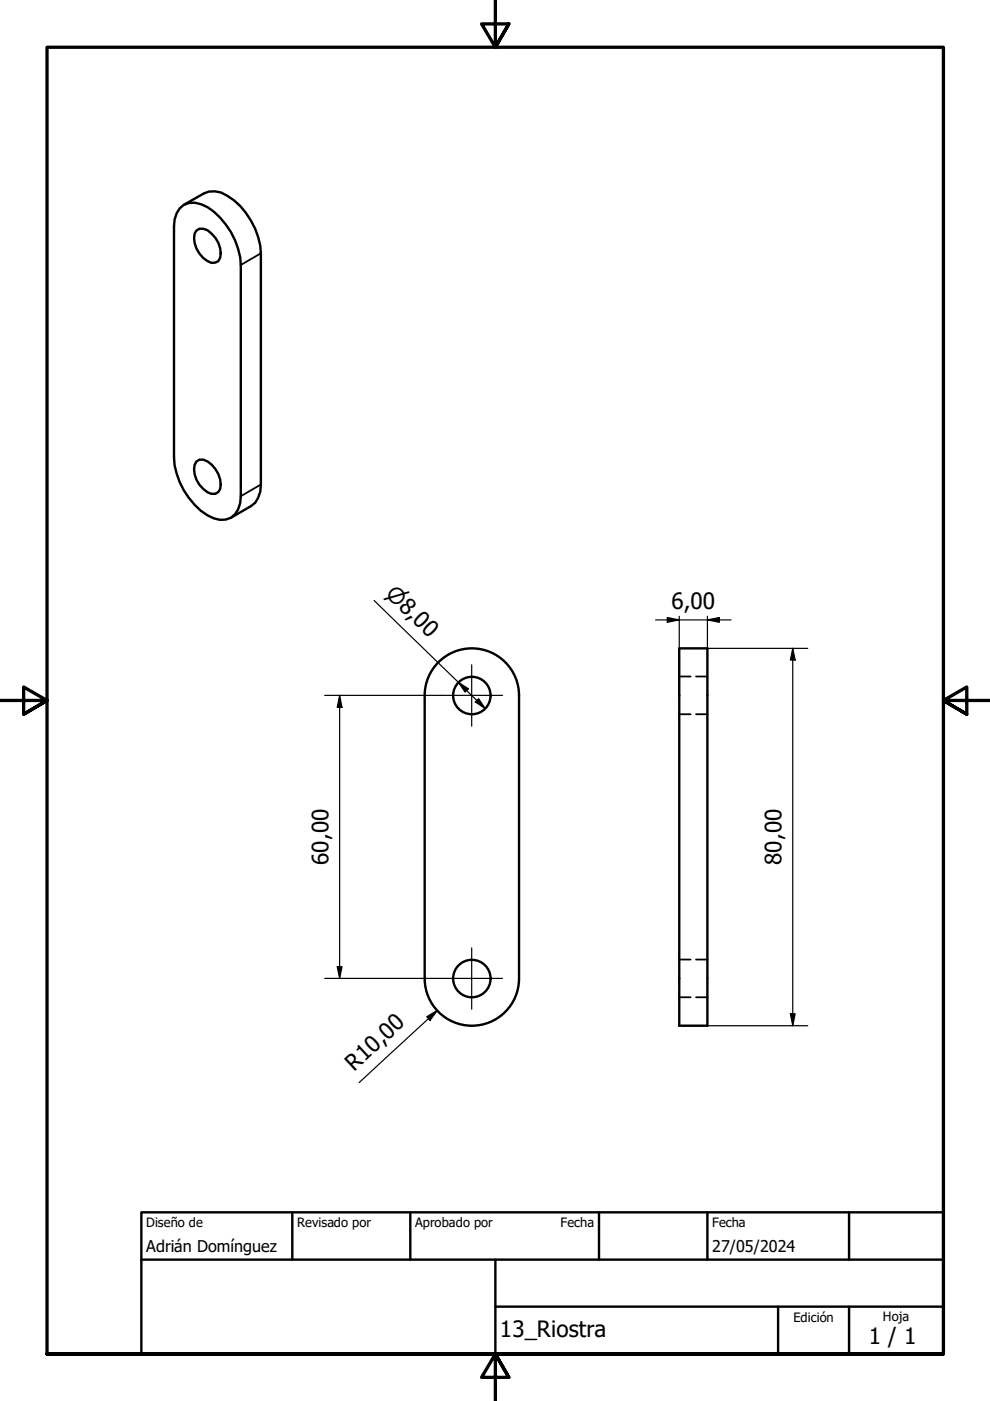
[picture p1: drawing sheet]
<svg xmlns="http://www.w3.org/2000/svg" width="210mm" height="297mm" viewBox="0 0 210 297" stroke-linecap="round" stroke-linejoin="round" font-family="sans-serif">
<!-- layer: Visible (ISO) -->
<g fill="none" stroke="#000" stroke-width=".51">
<path d="M38.1 44.2a3.9 3.9 0 0 1 4.5-.9 14.6 14.6 0 0 1 7.9 9.5l.4 1.7 .2 1.7v49a5.2 5.2 0 0 1-2.1 4.6 4.9 4.9 0 0 1-5-.5 15.7 15.7 0 0 1-7.1-12.3v-49l.1-1.5 .5-1.3zM39 43.4l4.2-2.4a4.9 4.9 0 0 1 5 .5 15.7 15.7 0 0 1 7.1 12.2v49a5.2 5.2 0 0 1-2.1 4.6l-4.2 2.5M41.7 48.9a2.28 2.28 0 0 1 3.1 .6 5.5 5.5 0 0 1 1.9 5.2 1.66 1.66 0 0 1-2.7 .7 5.7 5.7 0 0 1-2.7-5.9zM41.7 97.8a2.28 2.28 0 0 1 3.1 .7 5.7 5.7 0 0 1 1.9 5.2 1.66 1.66 0 0 1-2.7 .7 5.7 5.7 0 0 1-2.7-5.9zM144 137.5h6v80h-6zM90 147.5a10 10 0 0 1 10-10 10 10 0 0 1 10 10M90 147.4v60.1a10 10 0 0 0 10 10 10 10 0 0 0 10-10v-60.1"/>
<circle cx="100" cy="147.5" r="4"/>
<circle cx="100" cy="207.5" r="4"/>
</g>
<!-- layer: Oculto (ISO) -->
<path d="M144 151.4h2.4M144 143.4h2.4M147.6 151.4h2.4M147.6 143.4h2.4M144 211.4h2.4M144 203.4h2.4M147.6 211.4h2.4M147.6 203.4h2.4" fill="none" stroke="#000" stroke-width=".38"/>
<!-- layer: Visible fina (ISO) -->
<path d="M55.3 53.7l-4.2 2.5M55.3 102.7l-4.2 2.5" fill="none" stroke="#000" stroke-width=".38"/>
<!-- layer: Borde (ISO) -->
<path d="M105 0v10l-2.9-4.9h5.8l-2.9 4.9 2.9-4.9M0 148.5h10l-5-2.8v5.7l5-2.9-5 2.9M210 148.5h-10l5-2.8v5.7l-5-2.9 5 2.9M10 287.1v-277.1h190v277.1h-190h190M107.9 292l-2.9-4.9 2.9 4.9h-5.8l2.9-4.9v9.9" fill="none" stroke="#000" stroke-width=".7"/>
<path d="M30 257h170v30.1h-170zM62 257v10.1M87 257v10.1M127 257v10.1M150 257v10.1M180 257v10.1M30 267.1h170M105 277h95M105 267.1v20M165 277v10.1M180 277v10.1" fill="none" stroke="#000" stroke-width=".51"/>
<!-- layer: Marca de centro (ISO) -->
<path d="M93.5 147.4h13.1M100 141v13M93.5 207.4h13.1M100 201v13" fill="none" stroke="#000" stroke-width=".25"/>
<!-- layer: Cota (ISO) -->
<g fill="none" stroke="#000" stroke-width=".25">
<path d="M79.3 127.3l23.6 22.9M139 131.4h16M141.5 130.9l2.5 .5-2.5 .5zM144 130.7v16.7M150 131.4l2.5-.5v1zM150 130.7v16.7M150 137.5h21.3M168.1 137.5l.5 2.4h-1zM168.1 137.5v80M68.8 147.4h24.7M72 147.4l.5 2.6h-1zM72 147.4v60"/>
<path d="M97.2 144.6l2.1 1.4-.7 .7zM101.5 148.1l1.4 2.1-2.1-1.4zM68.8 207.4h24.7M71.5 205h1l-.5 2.4zM90.5 215.6l2.2-1.4-1.5 2.1zM92.7 214.2l-16.6 15.3M150 217.5h21.3M167.6 214.9h1l-.5 2.6z"/>
</g>
<path d="M141.5 130.9l2.5 .5-2.5 .5zM150 131.4l2.5-.5v1zM168.1 137.5l.5 2.4h-1zM72 147.4l.5 2.6h-1zM97.2 144.6l2.1 1.4-.7 .7zM101.5 148.1l1.4 2.1-2.1-1.4zM71.5 205h1l-.5 2.4zM90.5 215.6l2.2-1.4-1.5 2.1zM167.6 214.9h1l-.5 2.6z" fill="#000"/>
<g font-size="4.8">
<text x="142.4" y="129.1">6,00</text>
<text x="69.7" y="183.4" transform="rotate(-90 69.7 183.4)">60,00</text>
<text x="165.7" y="183.4" transform="rotate(-90 165.7 183.4)">80,00</text>
<text x="75.1" y="227.3" transform="rotate(-43 75.1 227.3)">R10,00</text>
<text x="106" y="283.4">13_Riostra</text>
<text x="184.2" y="285">1 / 1</text>
</g>
<text font-size="4.6" x="81.5" y="126.1" transform="rotate(44 81.5 126.1)">⌀8,00</text>
<g font-size="3.4">
<text x="31" y="265.4">Adrián Domínguez</text>
<text x="151" y="265.5">27/05/2024</text>
</g>
<g font-size="2.7">
<text x="31" y="260.2">Diseño de</text>
<text x="63" y="260.1">Revisado por</text>
<text x="88" y="260.1">Aprobado por</text>
<text x="118.9" y="260.1">Fecha</text>
<text x="151" y="260.1">Fecha</text>
<text x="168.2" y="280.3">Edición</text>
<text x="187.2" y="280">Hoja</text>
</g>
</svg>
